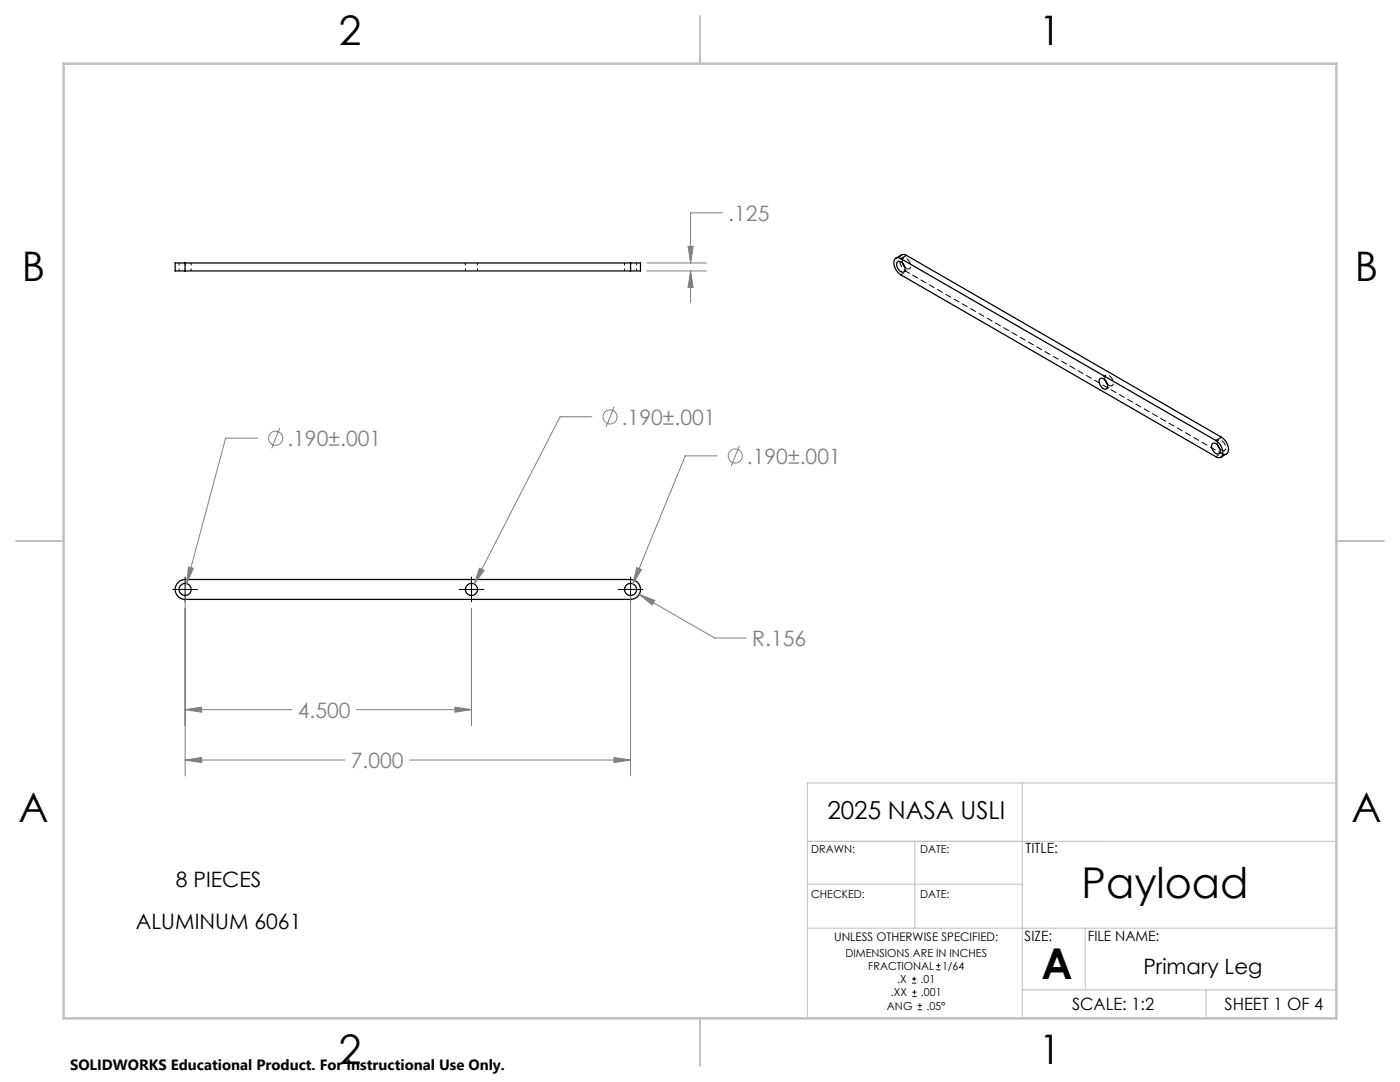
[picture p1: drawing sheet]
<svg xmlns="http://www.w3.org/2000/svg" width="279mm" height="216mm" viewBox="0 0 279 216" stroke-linecap="round" stroke-linejoin="round" font-family="sans-serif">
<g fill="none" stroke="#000" stroke-width=".25">
<path d="M36.9 52.5h-1.9v1.6h1.9M36.9 52.5v1.6M36.9 54.1h88.9M36.9 52.5h88.9M125.8 52.5h2v1.6h-2M125.8 52.5v1.6M179 52.3a.9 .9 0 0 1 1.4 .6 .84 .84 0 0 1-.2 1.4 1.59 1.59 0 0 1-1.2-2zM179.8 51.6a.88 .88 0 0 0-1.1 0 .88 .88 0 0 0-.3 1 3.1 3.1 0 0 0 1.4 2.2l62.8 36.3a.88 .88 0 0 0 1.1 .1 .88 .88 0 0 0 .3-1 3.1 3.1 0 0 0-1.4-2.3M179.8 51.6l62.8 36.3M180.1 52.5l.5 .8M180.9 51l-.7-.2-1.4 .7M180.9 51l-1.1 .6"/>
<path d="M180.9 51l62.9 36.2M219.5 75.6a.9 .9 0 0 1 1.3 .6 .84 .84 0 0 1-.2 1.5 1.59 1.59 0 0 1-1.1-2.1zM220.5 75.8l.5 .8M241.9 88.6a.9 .9 0 0 1 1.4 .6 .84 .84 0 0 1-.3 1.4 1.59 1.59 0 0 1-1.1-2zM243 88.8l.4 .8M243.8 87.2a2.54 2.54 0 0 1 1.1 3.3l-1.3 .7M243.8 87.2l-1.2 .7M35.6 116.2l.6-.4 .7-.2h88.9a1.98 1.98 0 0 1 2 2 1.98 1.98 0 0 1-2 2h-88.9a1.98 1.98 0 0 1-1.8-1.3 1.98 1.98 0 0 1 .5-2.1z"/>
<circle cx="36.9" cy="117.6" r="1.21"/>
<circle cx="94.1" cy="117.6" r="1.21"/>
<circle cx="125.8" cy="117.6" r="1.21"/>
</g>
<path d="M35.7 52.5v1.6M36.9 54.1v-1.6M38.1 54.1v-1.6M92.9 52.5v1.6M95.3 54.1v-1.6M124.6 52.5v1.6M125.8 54.1v-1.6M127 54.1v-1.6" fill="none" stroke="#000" stroke-width=".2" stroke-dasharray="1.3 .6" stroke-dashoffset=".8" stroke-linecap="butt"/>
<path d="M179.8 54.8l1.1-.6M179.9 50.9a1.96 1.96 0 0 0 .3 2.6l.7 .7M180.3 51.5l-1.1 .7M180.4 54.3l1.1-.7M220.7 74.9l-1.1 .6M220.8 77.6l1.1-.6M242.6 91.1l1.2-.6M243.2 87.8l-1.2 .7M243.3 90.6l1.1-.7" fill="none" stroke="#000" stroke-width=".2" stroke-dasharray="1.3 .6" stroke-dashoffset=".6" stroke-linecap="butt"/>
<path d="M180.9 54.2l62.9 36.3M243.8 90.5l.5 .2 .5-.1" fill="none" stroke="#000" stroke-width=".2" stroke-dasharray="1.3 .6" stroke-dashoffset=".5" stroke-linecap="butt"/>
<path d="M180.9 53.6a.58 .58 0 0 0 .8-.1 .58 .58 0 0 0 0-.7 1.36 1.36 0 0 0-1.4-1.3l-.2 .5v.5M221.3 76.9a.58 .58 0 0 0 .8-.1 .58 .58 0 0 0 0-.7 1.36 1.36 0 0 0-1.4-1.2l-.2 .5v.4M243.8 89.9a.58 .58 0 0 0 .7-.1 .58 .58 0 0 0 .1-.7 1.36 1.36 0 0 0-1.4-1.3l-.3 .5 .1 .5" fill="none" stroke="#000" stroke-width=".2" stroke-dasharray="1.3 .6" stroke-dashoffset=".2" stroke-linecap="butt"/>
<path d="M180.6 53.3l.3 .3M221 76.6l.3 .3M243.4 89.6l.4 .3" fill="none" stroke="#000" stroke-width=".2" stroke-dasharray="1.3 .6" stroke-linecap="butt"/>
<g fill="none" stroke="#808080" stroke-width=".2">
<path d="M129.1 54.1h11.9M129.1 52.5h11.9M137.3 49.2h1l-.5 3.3zM137.8 54.1l.5 3.3h-1zM137.8 54.1v6.3M144.2 42.5h-6.4v10M51.4 87.4h-6.4l-7.7 29.1M55.8 85.4l-1.6 4.1M118.1 83.2h-6.3l-17.2 33.3M122.6 81.2l-1.7 4M143.1 91h-6.3l-10.5 25.5M147.5 89l-1.6 4"/>
<path d="M36.9 118.9v35.9M37.6 113.1l1 .3-1.3 3.1zM95.7 113.4l.9 .4-2 2.7zM125.8 118.9v35.9M127.1 113.3l.9 .3-1.7 2.9zM127.6 118.6l3.1 1.2-.5 .9zM127.6 118.6l15 8.7h6.4M94.1 121.4v23.4M36.9 151.7l3.3-.6v1.1zM36.9 141.6l3.3-.5v1zM36.9 151.7h31.9M36.9 141.6h21.4"/>
<path d="M71.2 141.6h22.9M81.7 151.7h44.1M90.8 141.1l3.3 .5-3.3 .5zM122.5 151.1l3.3 .6-3.3 .5z"/>
<circle cx="55" cy="87.4" r="1.41"/>
<circle cx="121.7" cy="83.2" r="1.41"/>
<circle cx="146.7" cy="91" r="1.41"/>
</g>
<g fill="none" stroke="#000" stroke-width=".2">
<path d="M34.5 117.6h4.9M36.9 115.1v5M91.6 117.6h5M94.1 115.1v5M123.4 117.6h4.9M125.8 115.1v5M182 196.2h.9M182 195.3h.9M182.1 198.8h.8M182.1 198h.8M182.4 194.9v.8M182.5 197.6v.8"/>
<path d="M186.9 193.5h.8M186.9 192.7h.8M187.3 192.3v.8M183.1 201.5h.9M183.1 200.6h.9M183.6 200.2v.8"/>
</g>
<path d="M204 156.2v46.8M266.5 156.2h-105.4v46.8M161.1 176.4h42.9M182.6 167.9v17.3M267 167.9h-105.9M161.1 185.2h105.4M204 197.5h62.5M216.6 185.2v12.3M240.7 197.5v5.5" fill="none" stroke="#c0c0c0" stroke-width=".2"/>
<path d="M139.7 3.2v9.5M3.2 107.9h9.5M266.7 107.9h9.5M139.7 203.2v9.5" fill="none" stroke="#c0c0c0" stroke-width=".25"/>
<path d="M12.7 12.7h254v190.5h-254z" fill="none" stroke="#c0c0c0" stroke-width=".5"/>
<path d="M36.9 151.7l3.3-.6v1.1zM122.5 151.1l3.3 .6-3.3 .5zM127.1 113.3l-.8 3.2 1.7-2.9zM95.7 113.4l-1.1 3.1 2-2.7zM37.6 113.1l-.3 3.4 1.3-3.1zM36.9 141.6l3.3-.5v1zM90.8 141.1l3.3 .5-3.3 .5zM127.6 118.6l2.6 2.1 .5-.9zM137.8 54.1l.5 3.3h-1zM137.3 49.2h1l-.5 3.3z" fill="#808080"/>
<g font-size="8.5">
<text x="215.9" y="179.2">Payload</text>
<text x="207.8" y="195.3">A</text>
</g>
<g font-size="8.1">
<text x="67.6" y="8.9">2</text>
<text x="207.3" y="8.9">1</text>
<text x="4.4" y="56.2">B</text>
<text x="270.4" y="56.2">B</text>
<text x="3.7" y="164.1">A</text>
<text x="269.7" y="164.1">A</text>
<text x="67.6" y="212.4">2</text>
<text x="207.3" y="212.4">1</text>
</g>
<text font-size="4.9" x="165.1" y="163.5">2025 NASA USLI</text>
<g font-size="4.2" fill="#808080">
<text x="145.3" y="44.1">.125</text>
<text x="57.3" y="89">.190±.001</text>
<text x="124.1" y="84.7">.190±.001</text>
<text x="149.1" y="92.5">.190±.001</text>
<text x="150.1" y="128.9">R.156</text>
<text x="59.4" y="143.2">4.500</text>
<text x="70" y="153.3">7.000</text>
</g>
<g font-size="4.2">
<text x="35.1" y="177">8 PIECES</text>
<text x="27.1" y="185.3">ALUMINUM 6061</text>
<text x="228.2" y="194.3">Primary Leg</text>
</g>
<g font-size="3.4">
<text x="214" y="201.5">SCALE: 1:2</text>
<text x="244.4" y="201.5">SHEET 1 OF 4</text>
</g>
<text font-size="3" x="14" y="213.5">SOLIDWORKS Educational Product. For Instructional Use Only.</text>
<g font-size="2.8">
<text x="204.7" y="170.3">TITLE:</text>
<text x="204.5" y="187.8">SIZE:</text>
<text x="217.1" y="187.9">FILE NAME:</text>
</g>
<text font-size="2.4" x="166.5" y="187.8">UNLESS OTHERWISE SPECIFIED:</text>
<g font-size="2.2">
<text x="161.9" y="170.3">DRAWN:</text>
<text x="183.6" y="170.3">DATE:</text>
<text x="161.9" y="179.2">CHECKED:</text>
<text x="183.6" y="179.2">DATE:</text>
<text x="168.7" y="190.9">DIMENSIONS ARE IN INCHES</text>
<text x="173.3" y="193.5">FRACTIONAL</text>
<text x="179.1" y="196.2">.X</text>
<text x="183.7" y="196.2">.01</text>
<text x="188" y="193.5">1/64</text>
<text x="177" y="201.5">ANG</text>
<text x="177.8" y="198.8">.XX</text>
<text x="183.8" y="198.8">.001</text>
<text x="184.9" y="201.5">.05°</text>
</g>
</svg>
